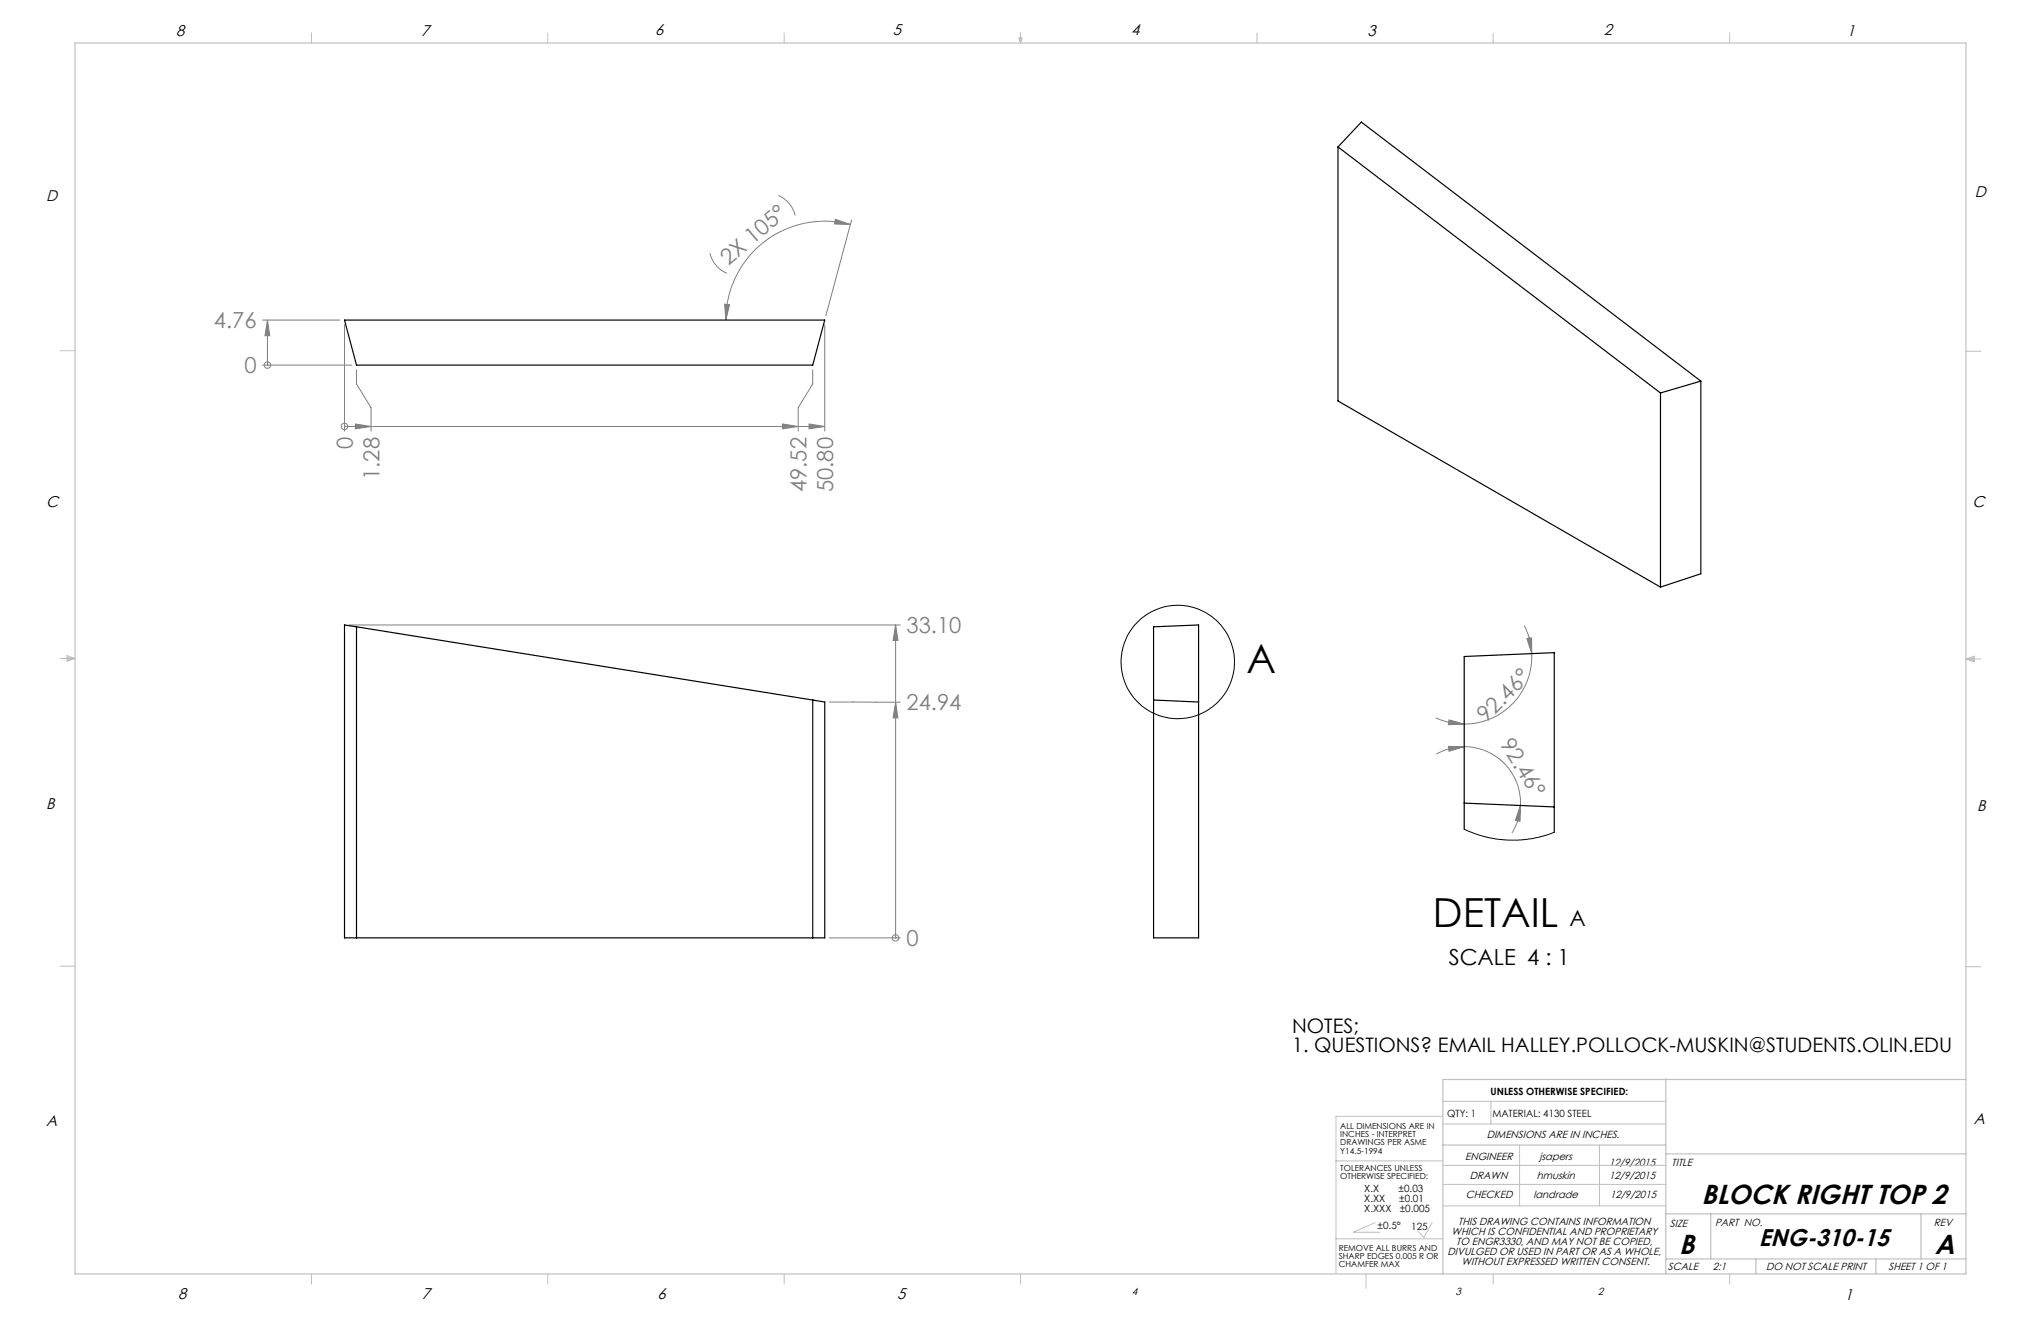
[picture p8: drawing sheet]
<svg xmlns="http://www.w3.org/2000/svg" width="432mm" height="279mm" viewBox="0 0 432 279" stroke-linecap="round" stroke-linejoin="round" font-family="sans-serif">
<circle cx="249.2" cy="140" r="12" fill="none" stroke="#000" stroke-width=".21"/>
<g fill="none" stroke="#808080" stroke-width=".21">
<path d="M150.2 53.6a6.3 6.3 0 0 0 3.6 4.2M164.7 41.3a6.1 6.1 0 0 1 3.5 4.3M176.7 46.4l3.2 1.1-3.3-.1zM179.9 47.5a20.9 20.9 0 0 0-26.3 20.2M180.2 46.5l-5.5 20.2M55.6 77.2h18.8M55.6 67.7h16.3M56.6 77.2h.1M56.6 67.7v9.5M56.6 67.7l.5 3.3h-1zM72.9 68.7v22.5M75.4 78.2v3l3.1 5v5"/>
<path d="M153.3 64.3l1 .2-.7 3.2zM171.9 78.2v3l-3 5v5M174.5 68.7v22.5M72.9 90.2h.1M72.9 90.2h101.6M75.2 89.7l3.3 .5-3.3 .5zM165.6 89.7l3.3 .5-3.3 .5zM171.2 89.7l3.3 .5-3.3 .5zM73.9 132.2h116.6M189.5 132.2v66.2M189.5 132.2l.5 3.3h-1.1zM322.5 132.3a15 15 0 0 1 1.6 6"/>
<path d="M323 135l1-.1 .1 3.4zM324.1 138.3a14.3 14.3 0 0 1-14.3 14.8M175.5 148.5h15M189.5 148.5l.5 3.3h-1.1zM303.7 151.8a14.5 14.5 0 0 0 6.1 1.3M306.4 157.9h3.4l-3.2 1zM306.6 152.3l3.2 .8-3.4 .2zM309.8 157.9a11.9 11.9 0 0 1 11.9 12.5M309.8 157.9a11.9 11.9 0 0 0-5.9 1.6M321.7 170.4l-.1 3.3-1-.2zM321.7 170.4a12.1 12.1 0 0 1-1.8 5.8M175.5 198.4h15"/>
<path d="M189.5 198.4h.1"/>
<circle cx="56.6" cy="77.2" r=".69"/>
<circle cx="72.9" cy="90.2" r=".68"/>
<circle cx="189.5" cy="198.4" r=".68"/>
</g>
<g fill="none" stroke="#c0c0c0" stroke-width=".21">
<path d="M65.9 6.9v2.2M115.9 6.9v2.2M165.9 6.9v2.2M215.6 8h.6l-.3 1.1zM215.7 8l.2 1.1M215.9 6.9v2.2M216 8l-.1 1.1M265.9 6.9v2.2M315.9 6.9v2.2M365.9 6.9v2.2M12.7 74.2h3.2M415.9 74.3h3.2"/>
<path d="M12.7 139.3h3.2M14.2 139.1l1.7 .2M14.2 138.7l1.7 .6-1.7 .5zM15.9 139.3l-1.7 .3M415.9 139.4h3.2M415.9 139.4l1.8-.6v1.2zM415.9 139.4l1.8 .3M417.7 139.2l-1.8 .2M12.7 204.4h3.2M415.9 204.5h3.2M305.3 236.1h-22.7v33M305.3 232.9h47.1"/>
<path d="M305.3 237.7h47.1M315.4 232.9v4.8M282.6 245.5h22.7M290.9 258.6l-4.6 2h5.6M303 258.6l-1.8 3.1-1.3-1.3M305.3 255.1h47.1M305.3 250.5h47.1M305.3 246.5h47.1M321.5 242.2v12.9M338.4 242.2v12.9M65.9 269.5v2.1M115.9 269.5v2.1"/>
<path d="M165.9 269.5v2.1M215.9 269.5v2.1M282.6 262h22.7M289 269.5v3M315.9 269.5v2.1M365.9 269.5v2.1"/>
</g>
<path d="M15.9 9.1h400v260.4h-400zM352.4 228.2v41.3M415.9 228.3h-110.6v41.2M305.3 242.2h47.1M352.4 256.8h63.5M352.4 244.1h63.5M361.9 256.8v9.5M406.4 256.8v9.5M352.4 266.3h63.5M371.5 266.3v3.2M396.9 266.3v3.2" fill="none" stroke="#c0c0c0" stroke-width=".25"/>
<g fill="#808080">
<path d="M189.5 148.5l.5 3.3h-1.1zM189.5 132.2l.5 3.3h-1.1zM56.6 67.7l.5 3.3h-1z"/>
<path d="M75.2 89.7l3.3 .5-3.3 .5zM165.6 89.7l3.3 .5-3.3 .5zM171.2 89.7l3.3 .5-3.3 .5z"/>
<path d="M321.7 170.4l-.1 3.3-1-.2zM306.4 157.9h3.4l-3.2 1z"/>
<path d="M176.7 46.4l3.2 1.1-3.3-.1zM153.3 64.3l1 .2-.7 3.2z"/>
<path d="M306.6 152.3l3.2 .8-3.4 .2zM323 135l1-.1 .1 3.4z"/>
</g>
<g fill="none" stroke="#000" stroke-width=".25">
<path d="M283.1 31.1l4.9-5.3 71.8 54.8M283.1 31.1l68.2 52M283.1 31.1v53.7l68.2 39.4M72.9 67.7h101.6l-2.6 9.5h-96.5zM351.3 83.1v41.1M359.8 80.6l-8.5 2.5M359.8 80.6v40.8l-8.5 2.8M75.4 132.6l-2.5-.4v66.2h101.6v-49.9l-2.6-.4M75.4 132.6v65.8M75.4 132.6l96.5 15.5M244.1 132.6l9.5-.4v66.2h-9.5zM171.9 148.1v50.3"/>
<path d="M244.1 148.1l9.5 .4M309.8 169.9l19 .8M309.8 175.4v-36.5l19-.9v38"/>
</g>
<path d="M309.8 175.4l2.7 1.1 2.2 .6 4.3 .6h2.2l2.7-.3 2.3-.5 2.6-.9" fill="none" stroke="#000" stroke-width=".21"/>
<g font-size="8.5">
<text x="263.7" y="142.4">A</text>
<text x="303.2" y="196">DETAIL</text>
</g>
<g font-size="5.8">
<text x="360" y="254.6">BLOCK RIGHT TOP 2</text>
<text x="355.2" y="265.2">B</text>
<text x="409.3" y="265.2">A</text>
</g>
<text font-size="5.1" x="372.1" y="263.6">ENG-310-15</text>
<g font-size="4.7" fill="#808080">
<text x="154.1" y="56.2" transform="rotate(-40 154.1 56.2)">2X 105°</text>
<text x="45.2" y="69.4">4.76</text>
<text x="51.7" y="79">0</text>
<text x="74.7" y="95.1" transform="rotate(-90 74.7 95.1)">0</text>
<text x="80.3" y="101.5" transform="rotate(-90 80.3 101.5)">1.28</text>
<text x="170.7" y="104.1" transform="rotate(-90 170.7 104.1)">49.52</text>
<text x="176.3" y="104.1" transform="rotate(-90 176.3 104.1)">50.80</text>
<text x="191.8" y="133.9">33.10</text>
<text x="191.8" y="150.3">24.94</text>
<text x="314.5" y="153" transform="rotate(-45 314.5 153)">92.46°</text>
<text x="317.2" y="157.3" transform="rotate(58 317.2 157.3)">92.46°</text>
<text x="191.8" y="200.1">0</text>
</g>
<g font-size="4.7">
<text x="332" y="196">A</text>
<text x="306.5" y="204.2">SCALE 4 : 1</text>
</g>
<g font-size="4.2">
<text x="273.3" y="218.4">NOTES;</text>
<text x="273.3" y="222.6">1. QUESTIONS? EMAIL HALLEY.POLLOCK-MUSKIN@STUDENTS.OLIN.EDU</text>
</g>
<g font-size="3.3">
<text x="37.2" y="7.6">8</text>
<text x="89.1" y="7.6">7</text>
<text x="138.6" y="7.4">6</text>
<text x="188.9" y="7.4">5</text>
<text x="239.3" y="7.5">4</text>
<text x="289.3" y="7.6">3</text>
<text x="339.3" y="7.5">2</text>
<text x="390.8" y="7.6">1</text>
<text x="417.8" y="41.6">D</text>
<text x="9.8" y="42.5">D</text>
<text x="9.8" y="107.2">C</text>
<text x="417.3" y="107.3">C</text>
<text x="9.7" y="171.1">B</text>
<text x="418.3" y="171.5">B</text>
<text x="9.7" y="238.1">A</text>
<text x="417.6" y="237.7">A</text>
<text x="37.7" y="274.7">8</text>
<text x="89.3" y="274.7">7</text>
<text x="139.1" y="274.7">6</text>
<text x="189.8" y="274.7">5</text>
<text x="390.3" y="275">1</text>
</g>
<g font-size="2.2">
<text x="310" y="245.4">ENGINEER</text>
<text x="314.5" y="240.8">DIMENSIONS ARE IN INCHES.</text>
<text x="325.7" y="245.4">jsapers</text>
<text x="311" y="249.4">DRAWN</text>
<text x="325.1" y="249.4">hmuskin</text>
<text x="340.5" y="249.4">12/9/2015</text>
<text x="340.5" y="246.5">12/9/2015</text>
<text x="353.6" y="246.5">TITLE</text>
<text x="310.1" y="253.5">CHECKED</text>
<text x="324.5" y="253.5">landrade</text>
<text x="340.6" y="253.5">12/9/2015</text>
<text x="307.1" y="261.2">WHICH IS CONFIDENTIAL AND PROPRIETARY</text>
<text x="308.1" y="263.3">TO ENGR3330, AND MAY NOT BE COPIED,</text>
<text x="308.5" y="259">THIS DRAWING CONTAINS INFORMATION</text>
<text x="353.3" y="259.6">SIZE</text>
<text x="362.9" y="259.4">PART NO.</text>
<text x="409.1" y="259.4">REV</text>
<text x="306.3" y="265.4">DIVULGED OR USED IN PART OR AS A WHOLE,</text>
<text x="309.2" y="267.5">WITHOUT EXPRESSED WRITTEN CONSENT.</text>
<text x="352.9" y="268.7">SCALE</text>
<text x="362.4" y="268.7">2:1</text>
<text x="373.6" y="268.7">DO NOT SCALE PRINT</text>
<text x="399.5" y="268.7">SHEET 1 OF 1</text>
<text x="239.5" y="273.9">4</text>
<text x="307.9" y="274">3</text>
<text x="338.1" y="273.9">2</text>
</g>
<g font-size="2.1">
<text x="315.3" y="231.6">UNLESS OTHERWISE SPECIFIED:</text>
<text x="306.2" y="236.2">QTY: 1</text>
<text x="315.7" y="236.2">MATERIAL: 4130 STEEL</text>
<text x="288.6" y="252.1">X.X</text>
<text x="288.6" y="254.3">X.XX</text>
<text x="288.6" y="256.4">X.XXX</text>
<text x="295.9" y="252.1">±0.03</text>
<text x="296" y="254.3">±0.01</text>
<text x="296.1" y="256.4">±0.005</text>
<text x="291.4" y="259.9">±0.5°</text>
<text x="298.6" y="260.2">125</text>
</g>
<g font-size="1.8">
<text x="283.5" y="238.7">ALL DIMENSIONS ARE IN</text>
<text x="283.5" y="240.5">INCHES - INTERPRET</text>
<text x="283.5" y="242.2">DRAWINGS PER ASME</text>
<text x="283.5" y="244">Y14.5-1994</text>
<text x="283.5" y="247.6">TOLERANCES UNLESS</text>
<text x="283.5" y="249.4">OTHERWISE SPECIFIED:</text>
<text x="283.2" y="264.5">REMOVE ALL BURRS AND</text>
<text x="283.2" y="266.3">SHARP EDGES 0.005 R OR</text>
<text x="283.2" y="268">CHAMFER MAX</text>
</g>
</svg>
